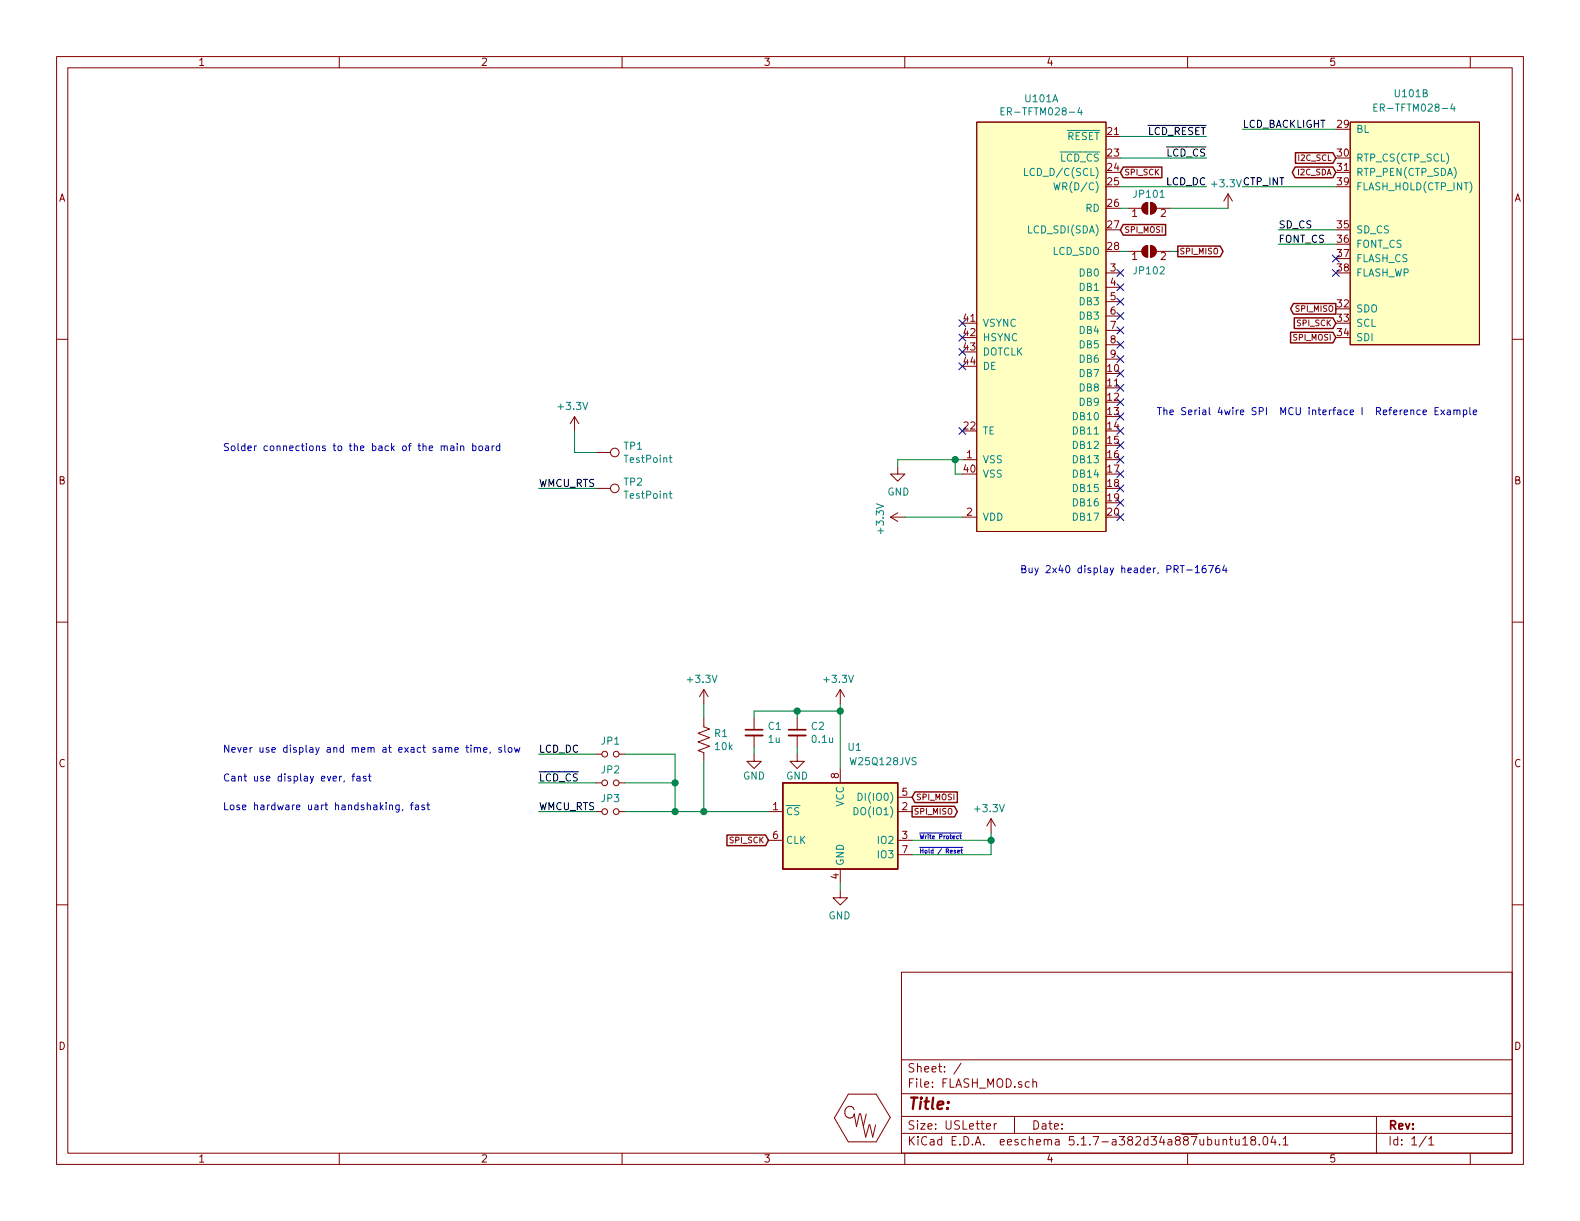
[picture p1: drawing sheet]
EESchema Schematic File Version 4
EELAYER 30 0
EELAYER END
$Descr USLetter 11000 8500
encoding utf-8
Sheet 1 1
Title ""
Date ""
Rev ""
Comp ""
Comment1 ""
Comment2 ""
Comment3 ""
Comment4 ""
$EndDescr
Text Notes -35300 -1500 1    50   ~ 0
SERCOM 0
Text Notes -35300 -1500 1    50   ~ 0
SERCOM 0
Text Notes -35300 -1500 1    50   ~ 0
SERCOM 0
Text Notes -35300 -1500 1    50   ~ 0
SERCOM 0
Text Notes -35300 -1500 1    50   ~ 0
SERCOM 0
$Comp
L mylib:MYLIB_CWW_COPPER LOGO101
U 1 1
P 6000 7800
F 0 "LOGO101" H 6000 7600 45  0001 C CNN
F 1 "MYLIB_CWW_COPPER" H 6000 8050 45  0001 C CNN
F 2 "mylib:MYLIB_CWW_COPPER" H 6000 8100 20  0001 C CNN
F 3 "" H 6000 7800 60  0001 C CNN
F 4 "1" H 6000 7800 50  0001 C CNN "DNP"
	1    6000 7800
	1    0    0    -1  
$EndComp
$Comp
L mylib:ER-TFTM028-4 U101
U 1 1
P 7250 2750
F 0 "U101" H 7250 4815 50  0000 C CNN
F 1 "ER-TFTM028-4" H 7250 4724 50  0000 C CNN
F 2 "mylib:ER-TFTM028-4" H 7000 2700 50  0001 C CNN
F 3 "https://www.buydisplay.com/2-8-inch-tft-touch-shield-for-arduino-w-capacitive-touch-screen-module" H 7000 2700 50  0001 C CNN
F 4 "DS1023-2*20SF11" H 7250 2750 50  0001 C CNN "MPN"
F 5 "Header Female 2x20 2.54mm" H 7250 2750 50  0001 C CNN "Note"
F 6 "C132132" H 7250 2750 50  0001 C CNN "LCSC"
	1    7250 2750
	1    0    0    -1  
$EndComp
$Comp
L mylib:ER-TFTM028-4 U101
U 2 1
P 9800 1500
F 0 "U101" H 9700 2350 50  0000 L CNN
F 1 "ER-TFTM028-4" H 9550 2250 50  0000 L CNN
F 2 "mylib:ER-TFTM028-4" H 9550 1450 50  0001 C CNN
F 3 "https://www.buydisplay.com/2-8-inch-tft-touch-shield-for-arduino-w-capacitive-touch-screen-module" H 9550 1450 50  0001 C CNN
	2    9800 1500
	1    0    0    -1  
$EndComp
Text GLabel 9300 1200 0    40   BiDi ~ 0
I2C_SDA
Text GLabel 9300 1100 0    40   Input ~ 0
I2C_SCL
Text GLabel 7800 1200 2    40   Input ~ 0
SPI_SCK
Text GLabel 7800 1600 2    40   Input ~ 0
SPI_MOSI
Text GLabel 8200 1750 2    40   Output ~ 0
SPI_MISO
Text Label 8400 1100 2    50   ~ 0
~LCD_CS
Text Label 8400 950  2    50   ~ 0
~LCD_RESET
$Comp
L power:+3.3V #PWR?
U 1 1
P 6300 3600
AR Path="/5E715318/5FA62239" Ref="#PWR?"  Part="1" 
AR Path="/5FA62239" Ref="#PWR0110"  Part="1" 
F 0 "#PWR0110" H 6300 3450 50  0001 C CNN
F 1 "+3.3V" H 6315 3773 50  0000 C CNN
F 2 "" H 6300 3600 50  0001 C CNN
F 3 "" H 6300 3600 50  0001 C CNN
	1    6300 3600
	0    -1   1    0   
$EndComp
NoConn ~ 6700 3000
$Comp
L power:+3.3V #PWR?
U 1 1
P 8550 1450
AR Path="/5E715318/5FAA1C87" Ref="#PWR?"  Part="1" 
AR Path="/5FAA1C87" Ref="#PWR0104"  Part="1" 
F 0 "#PWR0104" H 8550 1300 50  0001 C CNN
F 1 "+3.3V" H 8565 1623 50  0000 C CNN
F 2 "" H 8550 1450 50  0001 C CNN
F 3 "" H 8550 1450 50  0001 C CNN
	1    8550 1450
	-1   0    0    -1  
$EndComp
Wire Wire Line
	7800 1450 7850 1450
Wire Wire Line
	8400 950  7800 950 
Wire Wire Line
	8400 1100 7800 1100
Wire Wire Line
	6650 3300 6650 3200
Wire Wire Line
	6650 3200 6700 3200
Wire Wire Line
	6650 3300 6700 3300
Connection ~ 6650 3200
Wire Wire Line
	6250 3200 6250 3250
$Comp
L power:GND #PWR0107
U 1 1
P 6250 3250
F 0 "#PWR0107" H 6250 3000 50  0001 C CNN
F 1 "GND" H 6255 3077 50  0000 C CNN
F 2 "" H 6250 3250 50  0001 C CNN
F 3 "" H 6250 3250 50  0001 C CNN
	1    6250 3250
	1    0    0    -1  
$EndComp
Text Label 8900 1700 0    50   ~ 0
FONT_CS
Text Label 8900 1600 0    50   ~ 0
SD_CS
Wire Wire Line
	8900 1600 9300 1600
Wire Wire Line
	8900 1700 9300 1700
$Comp
L Jumper:SolderJumper_2_Open JP102
U 1 1
P 8000 1750
F 0 "JP102" H 8000 1617 50  0000 C CNN
F 1 "SolderJumper_2_Open" H 8000 1864 50  0001 C CNN
F 2 "Jumper:SolderJumper-2_P1.3mm_Open_RoundedPad1.0x1.5mm" H 8000 1750 50  0001 C CNN
F 3 "~" H 8000 1750 50  0001 C CNN
F 4 "1" H 8000 1750 50  0001 C CNN "DNP"
	1    8000 1750
	1    0    0    -1  
$EndComp
Wire Wire Line
	8150 1750 8200 1750
Wire Wire Line
	7850 1750 7800 1750
NoConn ~ 9300 1900
NoConn ~ 9300 1800
NoConn ~ 6700 2550
NoConn ~ 6700 2450
NoConn ~ 6700 2350
NoConn ~ 6700 2250
$Comp
L Jumper:SolderJumper_2_Open JP101
U 1 1
P 8000 1450
F 0 "JP101" H 8000 1550 50  0000 C CNN
F 1 "SolderJumper_2_Open" H 8000 1564 50  0001 C CNN
F 2 "Jumper:SolderJumper-2_P1.3mm_Open_RoundedPad1.0x1.5mm" H 8000 1450 50  0001 C CNN
F 3 "~" H 8000 1450 50  0001 C CNN
F 4 "1" H 8000 1450 50  0001 C CNN "DNP"
	1    8000 1450
	1    0    0    -1  
$EndComp
Wire Wire Line
	8150 1450 8550 1450
Text Label 8650 1300 0    50   ~ 0
CTP_INT
Wire Wire Line
	8650 1300 9300 1300
NoConn ~ 7800 1900
NoConn ~ 7800 2000
NoConn ~ 7800 2100
NoConn ~ 7800 2200
NoConn ~ 7800 2300
NoConn ~ 7800 2400
NoConn ~ 7800 2500
NoConn ~ 7800 2600
NoConn ~ 7800 2700
NoConn ~ 7800 2800
NoConn ~ 7800 2900
NoConn ~ 7800 3000
NoConn ~ 7800 3100
NoConn ~ 7800 3200
NoConn ~ 7800 3300
NoConn ~ 7800 3400
NoConn ~ 7800 3500
NoConn ~ 7800 3600
Text GLabel 9300 2150 0    40   Output ~ 0
SPI_MISO
Text GLabel 9300 2350 0    40   Input ~ 0
SPI_MOSI
Text GLabel 9300 2250 0    40   Input ~ 0
SPI_SCK
Text Notes -35300 -1500 1    50   ~ 0
SERCOM 0
Text Notes -35300 -1500 1    50   ~ 0
SERCOM 0
Text Notes -35300 -1500 1    50   ~ 0
SERCOM 0
Text Notes -35300 -1500 1    50   ~ 0
SERCOM 0
Text Notes -35300 -1500 1    50   ~ 0
SERCOM 0
Text Notes -35300 -1500 1    50   ~ 0
SERCOM 0
Text Notes -35300 -1500 1    50   ~ 0
SERCOM 0
Text Notes -35300 -1500 1    50   ~ 0
SERCOM 0
Text Notes -35300 -1500 1    50   ~ 0
SERCOM 0
Text Notes -35300 -1500 1    50   ~ 0
SERCOM 0
Text Notes -35300 -1500 1    50   ~ 0
SERCOM 0
Text Notes -35300 -1500 1    50   ~ 0
SERCOM 0
Text Notes -35300 -1500 1    50   ~ 0
SERCOM 0
Wire Wire Line
	8650 900  9300 900 
Text Label 8650 900  0    50   ~ 0
LCD_BACKLIGHT
Text Notes 7100 4000 0    50   ~ 0
Buy 2x40 display header, PRT-16764
$Comp
L power:+3.3V #PWR?
U 1 1
P 5850 4900
AR Path="/5E715318/602D4CF0" Ref="#PWR?"  Part="1" 
AR Path="/602D4CF0" Ref="#PWR0109"  Part="1" 
F 0 "#PWR0109" H 5850 4750 50  0001 C CNN
F 1 "+3.3V" H 5865 5073 50  0000 C CNN
F 2 "" H 5850 4900 50  0001 C CNN
F 3 "" H 5850 4900 50  0001 C CNN
	1    5850 4900
	-1   0    0    -1  
$EndComp
Wire Wire Line
	5850 4900 5850 4950
Wire Wire Line
	5550 4950 5850 4950
Connection ~ 5850 4950
Wire Wire Line
	5850 4950 5850 5350
Wire Wire Line
	5550 5000 5550 4950
$Comp
L power:GND #PWR0111
U 1 1
P 5550 5250
F 0 "#PWR0111" H 5550 5000 50  0001 C CNN
F 1 "GND" H 5550 5100 50  0000 C CNN
F 2 "" H 5550 5250 50  0001 C CNN
F 3 "" H 5550 5250 50  0001 C CNN
	1    5550 5250
	-1   0    0    -1  
$EndComp
Wire Wire Line
	5550 5200 5550 5250
Text GLabel 5350 5850 0    40   Input ~ 0
SPI_SCK
Text GLabel 6350 5650 2    40   Output ~ 0
SPI_MISO
Text GLabel 6350 5550 2    40   Input ~ 0
SPI_MOSI
Wire Wire Line
	8400 1300 7800 1300
Text Label 8400 1300 2    50   ~ 0
LCD_DC
Text Label 3750 5250 0    50   ~ 0
LCD_DC
Wire Wire Line
	3750 5250 4150 5250
$Comp
L Device:Jumper_NO_Small JP1
U 1 1
P 4250 5250
F 0 "JP1" H 4250 5343 50  0000 C CNN
F 1 "Jumper_NO_Small" H 4250 5344 50  0001 C CNN
F 2 "Resistor_SMD:R_0201_0603Metric" H 4250 5250 50  0001 C CNN
F 3 "~" H 4250 5250 50  0001 C CNN
	1    4250 5250
	1    0    0    -1  
$EndComp
Wire Wire Line
	4350 5250 4700 5250
Wire Wire Line
	4700 5250 4700 5450
Wire Wire Line
	4700 5650 4900 5650
Wire Wire Line
	3750 5450 4150 5450
$Comp
L Device:Jumper_NO_Small JP2
U 1 1
P 4250 5450
F 0 "JP2" H 4250 5543 50  0000 C CNN
F 1 "Jumper_NO_Small" H 4250 5544 50  0001 C CNN
F 2 "Resistor_SMD:R_0201_0603Metric" H 4250 5450 50  0001 C CNN
F 3 "~" H 4250 5450 50  0001 C CNN
	1    4250 5450
	1    0    0    -1  
$EndComp
Wire Wire Line
	4350 5450 4700 5450
$Comp
L Device:Jumper_NO_Small JP3
U 1 1
P 4250 5650
F 0 "JP3" H 4250 5743 50  0000 C CNN
F 1 "Jumper_NO_Small" H 4250 5744 50  0001 C CNN
F 2 "Resistor_SMD:R_0201_0603Metric" H 4250 5650 50  0001 C CNN
F 3 "~" H 4250 5650 50  0001 C CNN
	1    4250 5650
	1    0    0    -1  
$EndComp
Wire Wire Line
	4350 5650 4700 5650
Connection ~ 4700 5450
Wire Wire Line
	4700 5450 4700 5650
Text Label 3750 5450 0    50   ~ 0
~LCD_CS
Text Notes 1550 5250 0    50   ~ 0
Never use display and mem at exact same time, slow
Text Notes 1550 5450 0    50   ~ 0
Cant use display ever, fast
Text Notes 1550 5650 0    50   ~ 0
Lose hardware uart handshaking, fast
Text Label 3750 5650 0    50   ~ 0
WMCU_RTS
Wire Wire Line
	3750 5650 4150 5650
Connection ~ 4700 5650
$Comp
L Device:C_Small C?
U 1 1
P 5550 5100
AR Path="/5E360A9B/604ABD3D" Ref="C?"  Part="1" 
AR Path="/604ABD3D" Ref="C2"  Part="1" 
AR Path="/5E49A000/604ABD3D" Ref="C?"  Part="1" 
AR Path="/5E5C8043/5E49A000/604ABD3D" Ref="C?"  Part="1" 
AR Path="/5E5C8043/5EAB3002/604ABD3D" Ref="C?"  Part="1" 
AR Path="/5E5C8043/604ABD3D" Ref="C?"  Part="1" 
F 0 "C2" H 5642 5146 50  0000 L CNN
F 1 "0.1u" H 5642 5055 50  0000 L CNN
F 2 "Capacitor_SMD:C_0603_1608Metric" H 5550 5100 50  0001 C CNN
F 3 "~" H 5550 5100 50  0001 C CNN
F 4 "0603B104K500CT" H 5550 5100 50  0001 C CNN "MPN"
F 5 "1292-1643-1-ND" H 5550 5100 50  0001 C CNN "Digikey"
F 6 "CAP CER 0.1UF 50V X7R 0603" H 5550 5100 50  0001 C CNN "Note"
	1    5550 5100
	1    0    0    -1  
$EndComp
$Comp
L Device:C_Small C?
U 1 1
P 5250 5100
AR Path="/5E360A9B/604AD6E4" Ref="C?"  Part="1" 
AR Path="/604AD6E4" Ref="C1"  Part="1" 
AR Path="/5E5C8043/5E5C885F/604AD6E4" Ref="C?"  Part="1" 
AR Path="/5E5C8043/5E9EE9F0/604AD6E4" Ref="C?"  Part="1" 
AR Path="/5E5C8043/5EA19CBA/604AD6E4" Ref="C?"  Part="1" 
AR Path="/5E5C8043/5E49A000/604AD6E4" Ref="C?"  Part="1" 
AR Path="/5E5C8043/5EAB3002/604AD6E4" Ref="C?"  Part="1" 
AR Path="/5E5C8043/604AD6E4" Ref="C?"  Part="1" 
F 0 "C1" H 5158 5146 50  0000 R CNN
F 1 "1u" H 5158 5055 50  0000 R CNN
F 2 "Capacitor_SMD:C_0603_1608Metric" H 5250 5100 50  0001 C CNN
F 3 "~" H 5250 5100 50  0001 C CNN
F 4 "TMK107B7105KA-T" H 5250 5100 50  0001 C CNN "MPN"
F 5 "587-2984-1-ND" H 5250 5100 50  0001 C CNN "Digikey"
F 6 "CAP CER 1UF 25V X7R 0603" H 5250 5100 50  0001 C CNN "Note"
	1    5250 5100
	-1   0    0    -1  
$EndComp
Wire Wire Line
	5250 4950 5550 4950
Wire Wire Line
	5250 5000 5250 4950
$Comp
L power:GND #PWR0112
U 1 1
P 5250 5250
F 0 "#PWR0112" H 5250 5000 50  0001 C CNN
F 1 "GND" H 5250 5100 50  0000 C CNN
F 2 "" H 5250 5250 50  0001 C CNN
F 3 "" H 5250 5250 50  0001 C CNN
	1    5250 5250
	-1   0    0    -1  
$EndComp
Wire Wire Line
	5250 5200 5250 5250
$Comp
L Device:R_US R1
U 1 1
P 4900 5150
F 0 "R1" H 4968 5196 50  0000 L CNN
F 1 "10k" H 4968 5105 50  0000 L CNN
F 2 "Resistor_SMD:R_0603_1608Metric" H 4900 5150 60  0001 C CNN
F 3 "" H 4900 5150 60  0001 C CNN
F 4 "RC0603FR-0710KL" H 4900 5150 50  0001 C CNN "MPN"
F 5 "311-10.0KHRCT-ND" H 4900 5150 50  0001 C CNN "Digikey"
F 6 "RES SMD 10K OHM 1% 1/10W 0603" H 4900 5150 50  0001 C CNN "Note"
F 7 "C98220" H 4900 5150 50  0001 C CNN "LCSC"
	1    4900 5150
	1    0    0    -1  
$EndComp
$Comp
L power:+3.3V #PWR?
U 1 1
P 4900 4900
AR Path="/5E715318/604C3840" Ref="#PWR?"  Part="1" 
AR Path="/604C3840" Ref="#PWR0115"  Part="1" 
F 0 "#PWR0115" H 4900 4750 50  0001 C CNN
F 1 "+3.3V" H 4915 5073 50  0000 C CNN
F 2 "" H 4900 4900 50  0001 C CNN
F 3 "" H 4900 4900 50  0001 C CNN
	1    4900 4900
	-1   0    0    -1  
$EndComp
Wire Wire Line
	4900 4900 4900 5000
Wire Wire Line
	4900 5300 4900 5650
Connection ~ 4900 5650
Wire Wire Line
	4900 5650 5350 5650
Wire Wire Line
	5850 6200 5850 6150
$Comp
L power:GND #PWR0116
U 1 1
P 5850 6200
F 0 "#PWR0116" H 5850 5950 50  0001 C CNN
F 1 "GND" H 5855 6027 50  0000 C CNN
F 2 "" H 5850 6200 50  0001 C CNN
F 3 "" H 5850 6200 50  0001 C CNN
	1    5850 6200
	-1   0    0    -1  
$EndComp
Connection ~ 5550 4950
Text Notes 8050 2900 0    50   ~ 0
The Serial 4wire SPI  MCU interface I  Reference Example
Wire Wire Line
	6250 3200 6650 3200
Wire Wire Line
	6300 3600 6700 3600
Text Label 3750 3400 0    50   ~ 0
WMCU_RTS
Wire Wire Line
	3750 3400 4150 3400
$Comp
L Connector:TestPoint TP1
U 1 1
P 4150 3150
F 0 "TP1" V 4104 3338 50  0000 L CNN
F 1 "TestPoint" V 4195 3338 50  0000 L CNN
F 2 "mylib:Jumper_ModPad" H 4350 3150 50  0001 C CNN
F 3 "~" H 4350 3150 50  0001 C CNN
	1    4150 3150
	0    1    1    0   
$EndComp
$Comp
L Connector:TestPoint TP2
U 1 1
P 4150 3400
F 0 "TP2" V 4104 3588 50  0000 L CNN
F 1 "TestPoint" V 4195 3588 50  0000 L CNN
F 2 "mylib:Jumper_ModPad" H 4350 3400 50  0001 C CNN
F 3 "~" H 4350 3400 50  0001 C CNN
	1    4150 3400
	0    1    1    0   
$EndComp
$Comp
L power:+3.3V #PWR?
U 1 1
P 4000 3000
AR Path="/5E715318/605FA3D0" Ref="#PWR?"  Part="1" 
AR Path="/605FA3D0" Ref="#PWR0101"  Part="1" 
F 0 "#PWR0101" H 4000 2850 50  0001 C CNN
F 1 "+3.3V" H 4015 3173 50  0000 C CNN
F 2 "" H 4000 3000 50  0001 C CNN
F 3 "" H 4000 3000 50  0001 C CNN
	1    4000 3000
	-1   0    0    -1  
$EndComp
Wire Wire Line
	4000 3000 4000 3150
Wire Wire Line
	4000 3150 4150 3150
$Comp
L Memory_Flash:W25Q128JVS U1
U 1 1
P 5850 5750
F 0 "U1" H 5950 6300 50  0000 C CNN
F 1 "W25Q128JVS" H 6150 6200 50  0000 C CNN
F 2 "Package_SO:SOIC-8_5.23x5.23mm_P1.27mm" H 5850 5750 50  0001 C CNN
F 3 "http://www.winbond.com/resource-files/w25q128jv_dtr%20revc%2003272018%20plus.pdf" H 5850 5750 50  0001 C CNN
	1    5850 5750
	1    0    0    -1  
$EndComp
Wire Wire Line
	6350 5850 6900 5850
$Comp
L power:+3.3V #PWR?
U 1 1
P 6900 5800
AR Path="/5E715318/606096D2" Ref="#PWR?"  Part="1" 
AR Path="/606096D2" Ref="#PWR?"  Part="1" 
F 0 "#PWR?" H 6900 5650 50  0001 C CNN
F 1 "+3.3V" H 6915 5973 50  0000 C CNN
F 2 "" H 6900 5800 50  0001 C CNN
F 3 "" H 6900 5800 50  0001 C CNN
	1    6900 5800
	-1   0    0    -1  
$EndComp
Wire Wire Line
	6350 5950 6900 5950
Wire Wire Line
	6900 5950 6900 5850
Wire Wire Line
	6900 5800 6900 5850
Connection ~ 6900 5850
Text Notes 6400 5850 0    30   ~ 0
~Write Protect
Text Notes 6400 5950 0    30   ~ 0
~Hold / Reset
Text Notes 1550 3150 0    50   ~ 0
Solder connections to the back of the main board
$EndSCHEMATC
